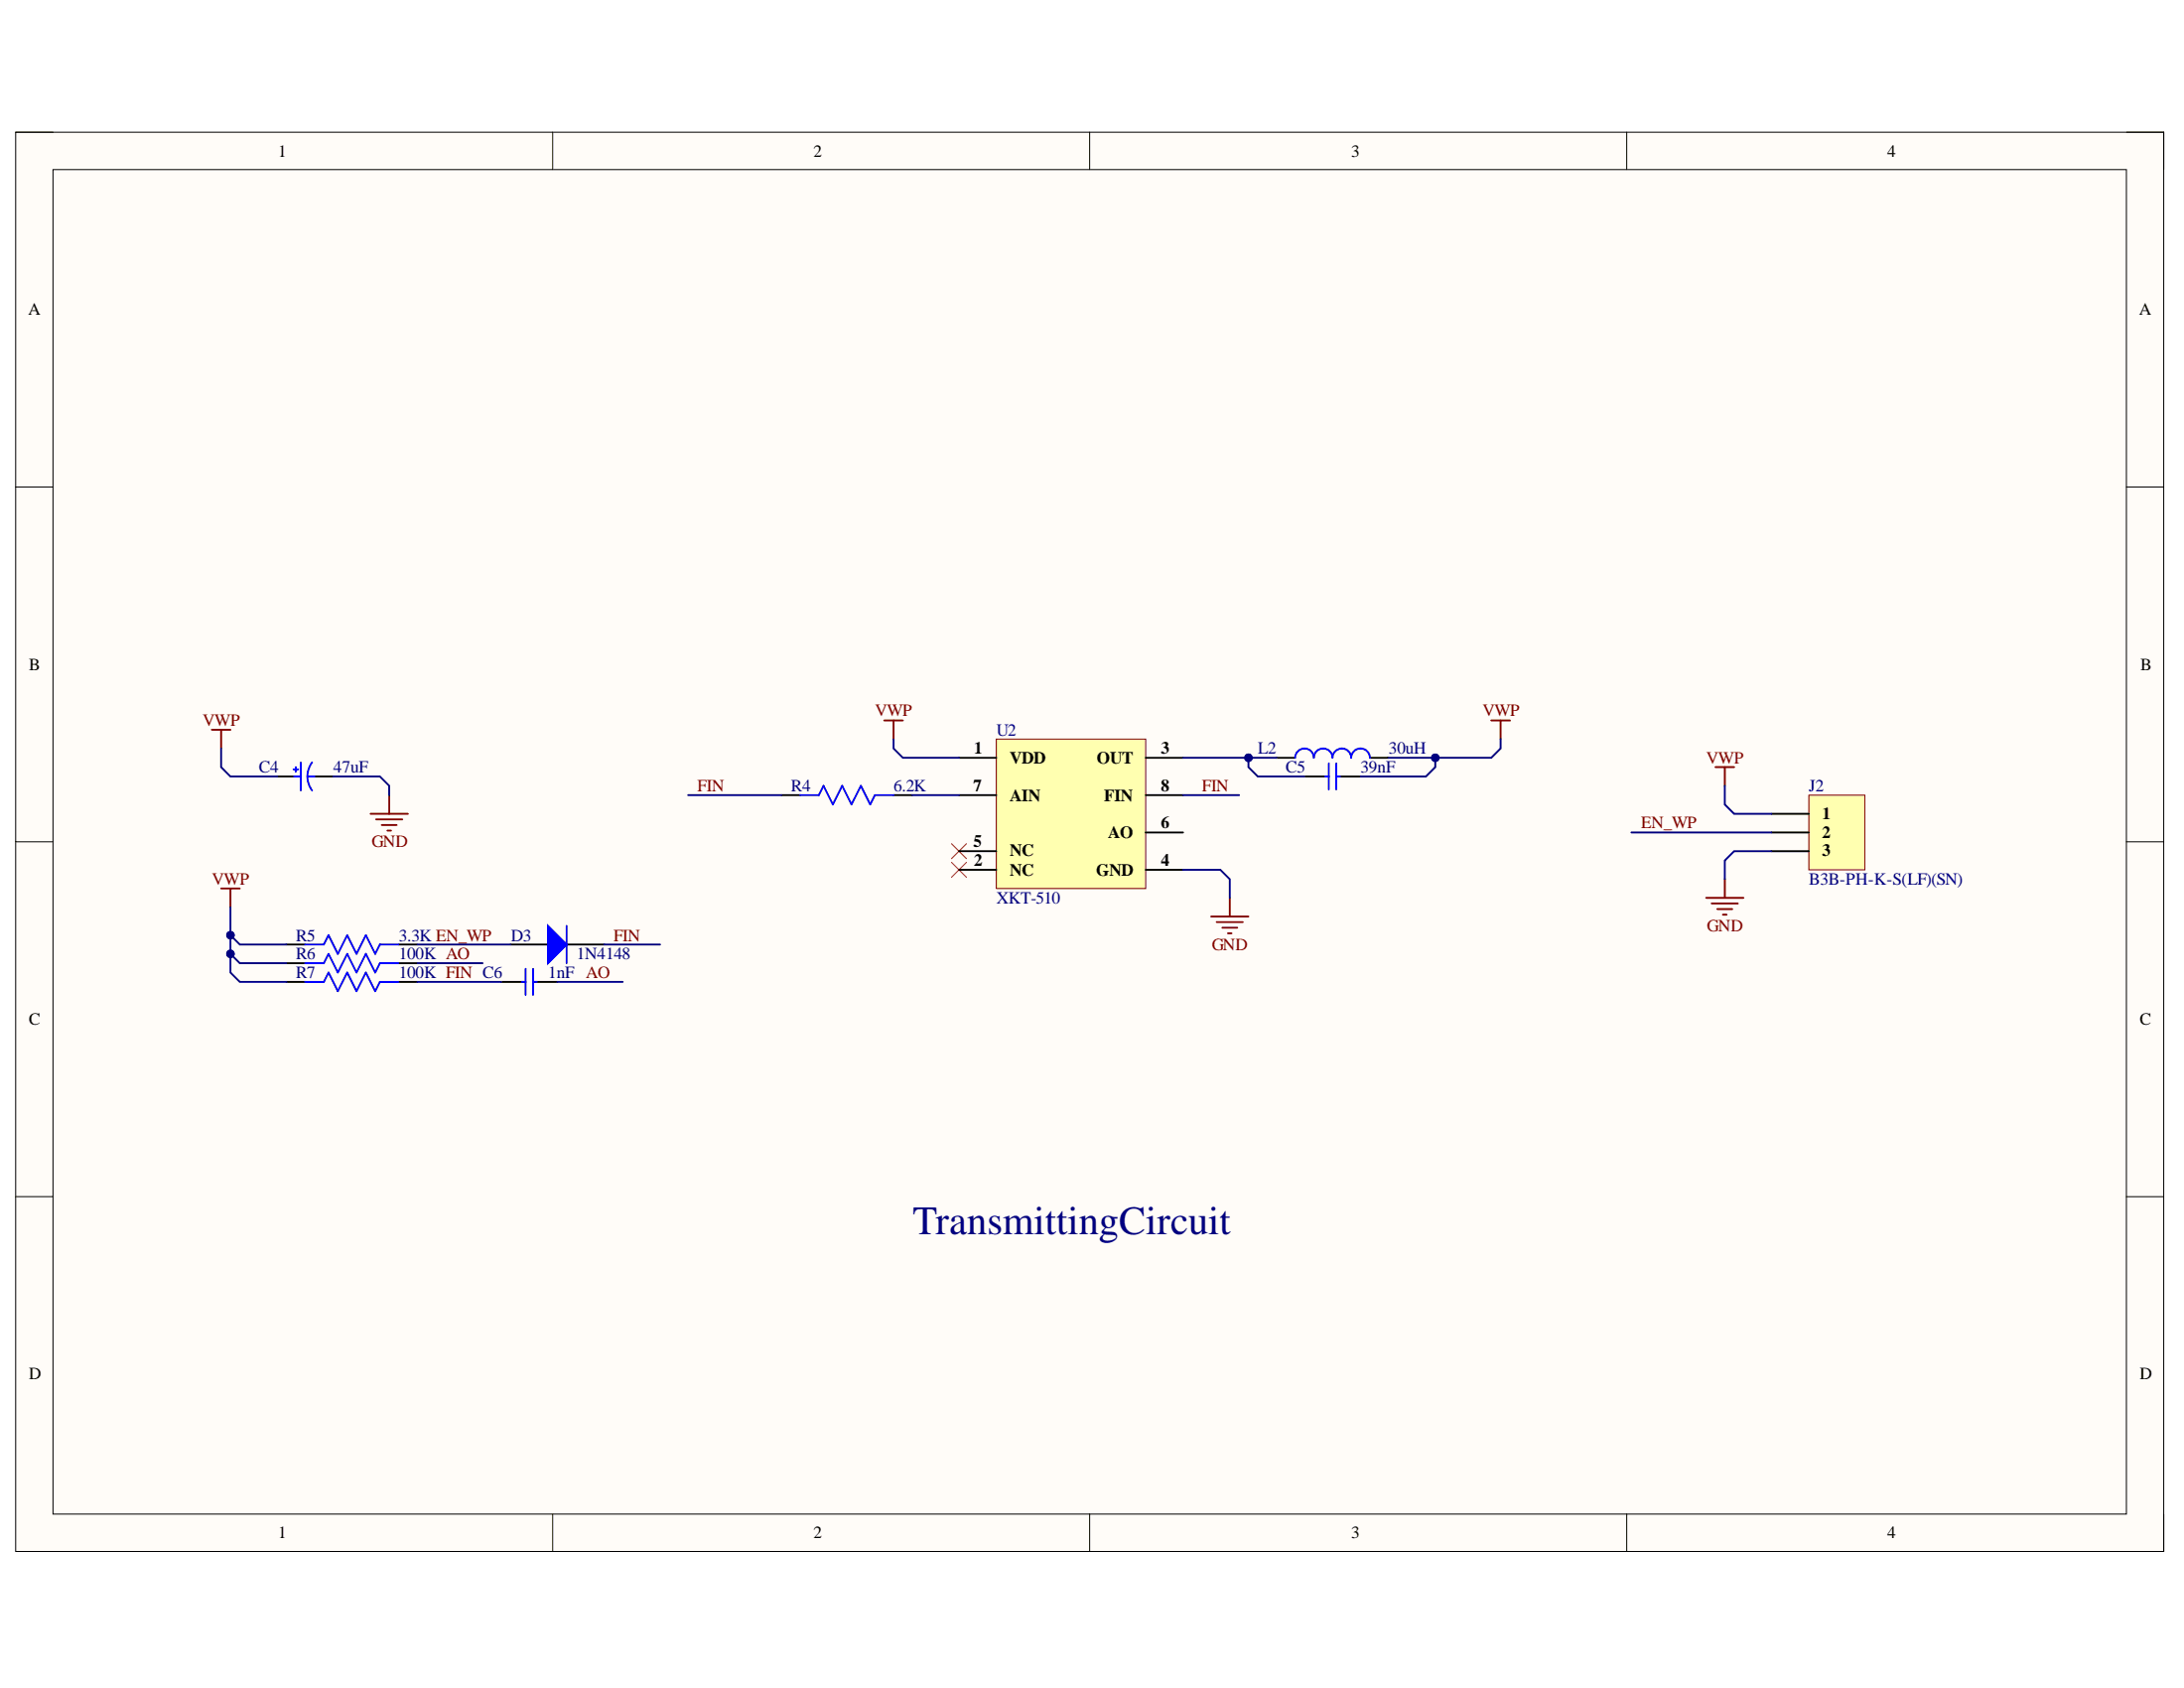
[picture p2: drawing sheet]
<svg xmlns="http://www.w3.org/2000/svg" width="279mm" height="216mm" viewBox="0 0 279 216" stroke-linecap="round" stroke-linejoin="round" font-family="sans-serif">
<path d="M2 16.9h274.8v181.5h-274.8z" fill-rule="evenodd" fill="#fffcf8"/>
<path d="M2 16.9h274.8v181.5h-274.8z" fill="none" stroke="#000" stroke-width=".13"/>
<path d="M6.8 21.7h265.2v172h-265.2z" fill-rule="evenodd" fill="#fffcf8"/>
<g fill="none" stroke="#000" stroke-width=".13">
<path d="M2 16.9h4.8M70.7 16.9v4.8M139.4 16.9v4.8M208.1 16.9v4.8M272 16.9h4.8v4.8M6.8 21.7h265.2v172h-265.2zM2 62.3h4.8M272 62.3h4.8M2 107.7h4.8M272 107.7h4.8M2 153.1h4.8M272 153.1h4.8"/>
<path d="M70.7 193.7v4.7M139.4 193.7v4.7M208.1 193.7v4.7M276.8 193.7v4.7"/>
</g>
<path d="M121.7 107.9l1.9 1.9M121.7 110.3l1.9 1.9M123.6 107.9l-1.9 1.9M123.6 110.3l-1.9 1.9" fill="none" stroke="#f00" stroke-width=".13"/>
<path d="M154.9 117.2h4.8M155.7 117.9h3.3M156.4 118.7h1.9M157.1 119.4h.5M157.3 114.8v2.4" fill="none" stroke="#800000" stroke-width=".24"/>
<path d="M163.3 96.9h2.4M166.9 99.3h3.1M170.9 99.3h3.2M175.3 96.9h2.3" fill="none" stroke="#000" stroke-width=".24"/>
<path d="M165.7 96.9a1.2 1.2 0 0 1 1.2-1.2 1.2 1.2 0 0 1 1.2 1.2 1.2 1.2 0 0 1 1.2-1.2 1.2 1.2 0 0 1 1.2 1.2 1.19 1.19 0 0 1 1.2-1.2 1.19 1.19 0 0 1 1.2 1.2 1.2 1.2 0 0 1 1.2-1.2 1.2 1.2 0 0 1 1.2 1.2M169.5 99.3h.5M170 97.6v3.4M170.9 97.6v3.4M170.9 99.3h.5" fill="none" stroke="#00f" stroke-width=".24"/>
<path d="M127.5 94.5h19.1v19.1h-19.1z" fill-rule="evenodd" fill="#ffffb0"/>
<path d="M127.5 94.5h19.1v19.1h-19.1z" fill="none" stroke="#800000" stroke-width=".13"/>
<g fill="none" stroke="#000" stroke-width=".24">
<path d="M35.5 99.3h2.3M40.2 99.3h2.4M122.7 96.9h4.8M146.6 96.9h4.8M100 101.7h2.4M114.3 101.7h2.4M122.7 111.3h4.8M122.7 108.9h4.8M122.7 101.7h4.8M146.6 111.3h4.8M146.6 106.5h4.8M146.6 101.7h4.8"/>
<path d="M36.7 120.8h2.3M36.7 123.2h2.3M36.7 125.6h2.3M51 120.8h2.4M51 123.2h2.4M51 125.6h2.4M64.1 125.6h3.1M68.2 125.6h3.1"/>
</g>
<g fill="none" stroke="#00f" stroke-width=".24">
<path d="M37.5 98.4h.6M37.6 99.3h.9M37.8 98.1v.6M38.5 97.5v3.6M39.3 99.3h.9M39.9 97.5a2.98 2.98 0 0 0 0 3.6M102.4 101.7h2.4l.6-1.2 1.1 2.4 1.2-2.4 1.2 2.4 1.2-2.4 1.2 2.4 .6-1.2h2.4M39 120.8h2.4l.6-1.2 1.2 2.4 1.2-2.4 1.2 2.4 1.2-2.4 1.2 2.4 .6-1.2h2.4M39 125.6h2.4l.6-1.2 1.2 2.4 1.2-2.4 1.2 2.4 1.2-2.4 1.2 2.4 .6-1.2h2.4M39 123.2h2.4l.6-1.2 1.2 2.4 1.2-2.4 1.2 2.4 1.2-2.4 1.2 2.4 .6-1.2h2.4M66.8 125.6h.4M67.2 123.9v3.4"/>
<path d="M68.2 125.6h.5M68.2 123.9v3.4"/>
</g>
<g fill="none" stroke="#800000" stroke-width=".24">
<path d="M27.1 93.3h2.4M28.3 93.3v2.4M113.1 92.1h2.4M114.3 92.1v2.4M190.8 92.2h2.4M192 92.2v2.3M28.3 113.6h2.4M29.5 113.6v2.4M47.4 104.1h4.8M48.1 104.8h3.4M48.8 105.5h1.9M49.6 106.2h.4"/>
<path d="M49.8 101.7v2.4"/>
</g>
<path d="M231.4 101.7h7.2v9.6h-7.2z" fill-rule="evenodd" fill="#ffffb0"/>
<path d="M231.4 101.7h7.2v9.6h-7.2z" fill="none" stroke="#800000" stroke-width=".13"/>
<path d="M226.6 104.1h4.8M226.6 106.5h4.8M226.6 108.9h4.8M65.3 120.8h4.8M72.5 120.8h4.8" fill="none" stroke="#000" stroke-width=".24"/>
<path d="M219.5 98.1h2.3M220.7 98.1v2.4M218.3 114.8h4.7M219 115.6h3.3M219.7 116.3h1.9M220.4 117h.5M220.7 112.5v2.3" fill="none" stroke="#800000" stroke-width=".24"/>
<path d="M70.1 118.4l2.4 2.4-2.4 2.4z" fill="#00f"/>
<path d="M70.1 118.4l2.4 2.4-2.4 2.4zM72.5 118.4v4.8" fill="none" stroke="#00f" stroke-width=".24"/>
<path d="M28.3 95.7v2.4l1.2 1.2h6M220.7 100.5v2.4l1.1 1.2h4.8M29.5 122v2.4l1.2 1.2h6" fill="none" stroke="#000080" stroke-width=".24"/>
<circle cx="29.5" cy="122" r=".48" fill="#000080"/>
<circle cx="29.5" cy="122" r=".48" fill="none" stroke="#000080" stroke-width=".13"/>
<path d="M29.5 116v6l1.2 1.2h6" fill="none" stroke="#000080" stroke-width=".24"/>
<circle cx="29.5" cy="119.6" r=".48" fill="#000080"/>
<circle cx="29.5" cy="119.6" r=".48" fill="none" stroke="#000080" stroke-width=".13"/>
<circle cx="29.5" cy="122" r=".48" fill="#000080"/>
<circle cx="29.5" cy="122" r=".48" fill="none" stroke="#000080" stroke-width=".13"/>
<path d="M29.5 119.6l1.2 1.2h6" fill="none" stroke="#000080" stroke-width=".24"/>
<circle cx="29.5" cy="119.6" r=".48" fill="#000080"/>
<circle cx="29.5" cy="119.6" r=".48" fill="none" stroke="#000080" stroke-width=".13"/>
<path d="M42.6 99.3h6l1.2 1.2v1.2M114.3 94.5v1.2l1.2 1.2h7.2M151.4 96.9h11.9M88 101.7h12M116.7 101.7h6M151.4 111.3h4.7l1.2 1.2v2.3M151.4 101.7h7.1M53.4 125.6h10.7M53.4 123.2h8.3M53.4 120.8h11.9M71.3 125.6h8.4M77.3 120.8h7.1" fill="none" stroke="#000080" stroke-width=".24"/>
<circle cx="159.7" cy="96.9" r=".48" fill="#000080"/>
<circle cx="159.7" cy="96.9" r=".48" fill="none" stroke="#000080" stroke-width=".13"/>
<path d="M159.7 96.9v1.2l1.2 1.2h6" fill="none" stroke="#000080" stroke-width=".24"/>
<circle cx="159.7" cy="96.9" r=".48" fill="#000080"/>
<circle cx="159.7" cy="96.9" r=".48" fill="none" stroke="#000080" stroke-width=".13"/>
<path d="M183.6 96.9v1.2l-1.2 1.2h-8.3" fill="none" stroke="#000080" stroke-width=".24"/>
<circle cx="183.6" cy="96.9" r=".48" fill="#000080"/>
<circle cx="183.6" cy="96.9" r=".48" fill="none" stroke="#000080" stroke-width=".13"/>
<path d="M192 94.5v1.2l-1.2 1.2h-13.2" fill="none" stroke="#000080" stroke-width=".24"/>
<circle cx="183.6" cy="96.9" r=".48" fill="#000080"/>
<circle cx="183.6" cy="96.9" r=".48" fill="none" stroke="#000080" stroke-width=".13"/>
<path d="M208.7 106.5h17.9M226.6 108.9h-4.8l-1.1 1.2v2.4" fill="none" stroke="#000080" stroke-width=".24"/>
<text font-size="5.2" fill="#000080" x="116.8" y="157.8">TransmittingCircuit</text>
<g font-size="2.2">
<text x="35.6" y="20">1</text>
<text x="104.1" y="20">2</text>
<text x="172.9" y="20">3</text>
<text x="241.5" y="20">4</text>
<text x="3.6" y="40.3">A</text>
<text x="273.6" y="40.3">A</text>
<text x="3.7" y="85.7">B</text>
<text x="273.8" y="85.7">B</text>
<text x="124.5" y="101.2">7</text>
<text x="124.6" y="96.4">1</text>
<text x="129.2" y="97.6">VDD</text>
<text x="140.3" y="97.6">OUT</text>
<text x="148.5" y="96.4">3</text>
<text x="148.5" y="101.2">8</text>
<text x="129.2" y="102.4">AIN</text>
<text x="141.3" y="102.4">FIN</text>
<text x="141.8" y="107.2">AO</text>
<text x="148.5" y="106">6</text>
<text x="233.1" y="104.8">1</text>
<text x="233.1" y="107.2">2</text>
<text x="124.5" y="108.3">5</text>
<text x="124.6" y="110.8">2</text>
<text x="129.2" y="112">NC</text>
<text x="129.2" y="109.5">NC</text>
<text x="140.2" y="112">GND</text>
<text x="148.5" y="110.8">4</text>
<text x="233.1" y="109.5">3</text>
<text x="3.7" y="131.1">C</text>
<text x="273.7" y="131.1">C</text>
<text x="3.7" y="176.4">D</text>
<text x="273.7" y="176.4">D</text>
<text x="35.6" y="196.8">1</text>
<text x="104.1" y="196.8">2</text>
<text x="172.9" y="196.8">3</text>
<text x="241.5" y="196.8">4</text>
</g>
<g font-size="2.2" fill="#800000">
<text x="25.9" y="92.8">VWP</text>
<text x="111.9" y="91.6">VWP</text>
<text x="189.7" y="91.6">VWP</text>
<text x="89.2" y="101.2">FIN</text>
<text x="153.8" y="101.2">FIN</text>
<text x="218.3" y="97.6">VWP</text>
<text x="209.9" y="106">EN_WP</text>
<text x="27.1" y="113.2">VWP</text>
<text x="47.6" y="108.3">GND</text>
<text x="218.4" y="119.2">GND</text>
<text x="78.5" y="120.3">FIN</text>
<text x="155" y="121.5">GND</text>
</g>
<g font-size="2.2" fill="#000080">
<text x="127.5" y="94.1">U2</text>
<text x="33.1" y="98.8">C4</text>
<text x="42.7" y="98.8">47uF</text>
<text x="101.2" y="101.2">R4</text>
<text x="114.3" y="101.2">6.2K</text>
<text x="160.9" y="96.4">L2</text>
<text x="164.5" y="98.8">C5</text>
<text x="174" y="98.8">39nF</text>
<text x="177.7" y="96.4">30uH</text>
<text x="231.4" y="101.2">J2</text>
<text x="231.4" y="113.2">B3B-PH-K-S(LF)(SN)</text>
<text x="127.5" y="115.5">XKT-510</text>
<text x="37.8" y="120.3">R5</text>
<text x="37.8" y="122.7">R6</text>
<text x="37.8" y="125.1">R7</text>
<text x="51" y="120.3">3.3K EN_WP</text>
<text x="51" y="122.7">100K AO</text>
<text x="51" y="125.1">100K FIN C6</text>
<text x="65.4" y="120.3">D3</text>
<text x="70.1" y="125.1">1nF AO</text>
<text x="73.8" y="122.7">1N4148</text>
</g>
</svg>
